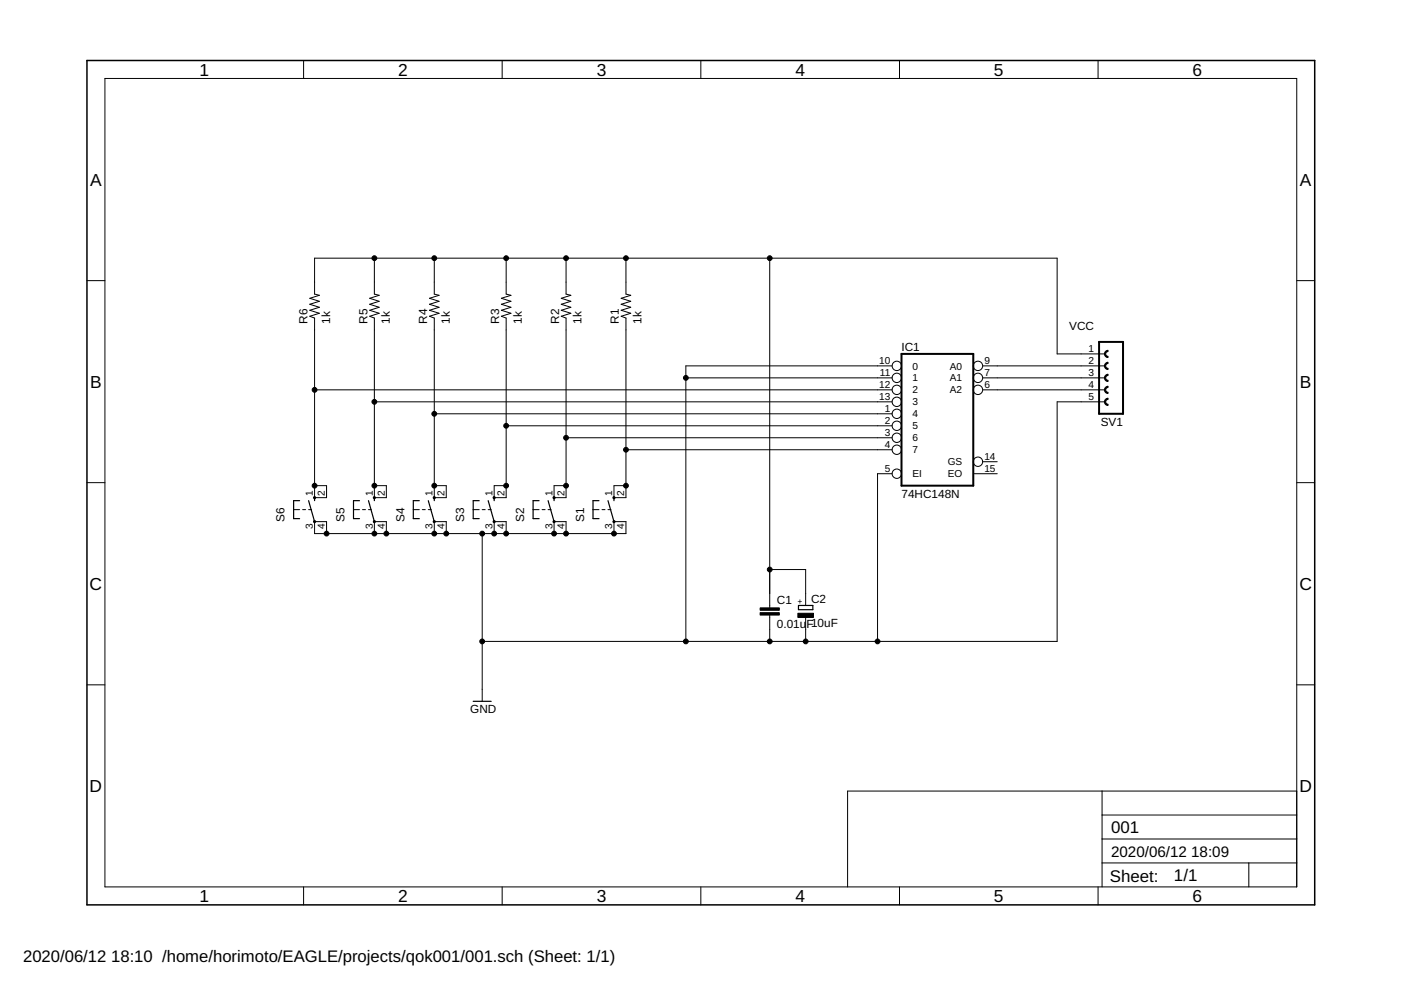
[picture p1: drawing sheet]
<svg xmlns="http://www.w3.org/2000/svg" width="297mm" height="210mm" viewBox="0 0 297 210" stroke-linecap="round" stroke-linejoin="round" font-family="sans-serif">
<g fill="none" stroke="#000" stroke-width=".21">
<path d="M22.2 16.6h252.7v171.4h-252.7zM64.4 12.8v3.8M106.5 12.8v3.8M148.6 12.8v3.8M190.7 12.8v3.8M232.8 12.8v3.8M18.4 59.5h3.8M79.4 54.7v7.7l1 .2-2 .6 2 .7-2 .6 2 .7-2 .6 2 .6-2 .7 1 .3v38.1h2.5v-2.5h-2.5M92.1 54.7v7.7l1 .2-2 .6 2 .7-2 .6 2 .7-2 .6 2 .6-2 .7 1 .3v38.1h2.5v-2.5h-2.5M107.3 54.7v7.7l1 .2-2 .6 2 .7-2 .6 2 .7-2 .6 2 .6-2 .7 1 .3v38.1h-2.5v-2.5h2.5M120 54.7v7.7l1 .2-2 .6 2 .7-2 .6 2 .7-2 .6 2 .6-2 .7 1 .3v38.1h-2.5v-2.5h2.5M132.7 54.7v7.7l1 .2-2 .6 2 .7-2 .6 2 .7-2 .6 2 .6-2 .7 1 .3v38.1h-2.5v-2.5h2.5"/>
<path d="M163.2 54.7v74.2M274.9 59.5h3.8M189.1 77.6h-43.7v58.4M208.3 77.6h26M234.3 75h-10.2v-20.3h-157.4v7.7l1 .2-2 .6 2 .7-2 .6 2 .7-2 .6 2 .6-2 .7 1 .3v38.1h2.5v-2.5h-2.5M66.7 82.7h122.4M79.4 85.2h109.7M92.1 87.7h97M107.3 90.3h81.8M120 92.8h69.1M132.7 95.4h56.4M145.4 80.1h43.7"/>
<path d="M208.3 82.7h26M208.3 80.1h26M208.3 97.9h3.1M234.3 85.2h-10.2v50.8h-121.9M18.4 102.3h3.8M62.3 108.1h1.2M64.2 108.1h.6M65.4 108.1h.7M69.2 113.1v-2.5h-2.5v2.5h66v-2.5h-2.5v2.5M75 108.1h1.2M76.9 108.1h.6M78.1 108.1h.6"/>
<path d="M79.4 113.1v-2.5h2.5v2.5M87.6 108.1h1.3M89.5 108.1h.7M90.8 108.1h.6M92.1 113.1v-2.5h2.5v2.5M100.3 108.1h1.3M102.2 113.1v35.6M102.2 108.1h.7M103.5 108.1h.6M104.8 113.1v-2.5h2.5v2.5M113 108.1h1.3M114.9 108.1h.7"/>
<path d="M116.2 108.1h.6M117.5 113.1v-2.5h2.5v2.5M125.7 108.1h1.3M127.6 108.1h.7M128.9 108.1h.6M189.1 100.4h-3v35.6M206.4 100.4h5M274.9 102.3h3.8M163.2 130.4v5.6M163.2 120.8h7.6v7.6M170.8 130.9v5.1M18.4 145.2h3.8"/>
<path d="M274.9 145.2h3.8M233.7 167.7v20.3M233.7 177.9h41.2M233.7 172.8h41.2M274.9 167.7h-95.2v20.3M64.4 188v3.9M106.5 188v3.9M148.6 188v3.9M190.7 188v3.9M232.8 188v3.9M233.7 183h41.2M264.8 183v5"/>
<circle cx="190.1" cy="77.6" r=".99"/>
<circle cx="207.3" cy="77.6" r=".99"/>
<circle cx="190.1" cy="87.7" r=".99"/>
<circle cx="190.1" cy="92.8" r=".99"/>
<circle cx="190.1" cy="90.3" r=".99"/>
<circle cx="190.1" cy="95.4" r=".99"/>
<circle cx="190.1" cy="85.2" r=".99"/>
<circle cx="190.1" cy="80.1" r=".99"/>
<circle cx="190.1" cy="82.7" r=".99"/>
<circle cx="207.3" cy="97.9" r=".99"/>
<circle cx="207.3" cy="82.7" r=".99"/>
<circle cx="207.3" cy="80.1" r=".99"/>
<circle cx="190.1" cy="100.4" r=".99"/>
</g>
<path d="M18.4 12.8h260.3v179.1h-260.3z" fill="none" stroke="#000" stroke-width=".32"/>
<g fill="none" stroke="#000" stroke-width=".25">
<path d="M63.5 106.2h-1.2v3.8h1.2M65.4 106.2l1.3 4.4M66.7 105.5v.7M76.2 106.2h-1.2v3.8h1.2M78.1 106.2l1.3 4.4M79.4 105.5v.7M88.9 106.2h-1.3v3.8h1.3M90.8 106.2l1.3 4.4M92.1 105.5v.7M101.6 106.2h-1.3v3.8h1.3M103.5 106.2l1.3 4.4M104.8 105.5v.7"/>
<path d="M114.3 106.2h-1.3v3.8h1.3M116.2 106.2l1.3 4.4M117.5 105.5v.7M127 106.2h-1.3v3.8h1.3M128.9 106.2l1.3 4.4M130.2 105.5v.7M169.3 128.4h3v.9h-3zM100.3 148.7h3.8"/>
</g>
<g fill="none" stroke="#000" stroke-width=".42">
<path d="M191.1 75h15.3v28h-15.3zM233 72.5h5.1v15.2h-5.1z"/>
<circle cx="66.7" cy="105.5" r=".13"/>
<circle cx="66.7" cy="110.6" r=".13"/>
<circle cx="79.4" cy="110.6" r=".13"/>
<circle cx="79.4" cy="105.5" r=".13"/>
<circle cx="92.1" cy="110.6" r=".13"/>
<circle cx="92.1" cy="105.5" r=".13"/>
<circle cx="104.8" cy="105.5" r=".13"/>
<circle cx="104.8" cy="110.6" r=".13"/>
<circle cx="117.5" cy="105.5" r=".13"/>
<circle cx="117.5" cy="110.6" r=".13"/>
<circle cx="130.2" cy="110.6" r=".13"/>
<circle cx="130.2" cy="105.5" r=".13"/>
</g>
<path d="M161.2 129.9h4v.5h-4zM161.2 128.9h4v.5h-4zM169.2 130h3.3v.9h-3.3z" fill="#000" stroke="#000" stroke-width=".21"/>
<g fill="#000" stroke="#000" stroke-width=".21">
<path d="M234.4 79.6l.5-.2v.2a.51 .51 0 0 0-.5 .5 .51 .51 0 0 0 .5 .5v.3a.76 .76 0 0 1-.7-.5 .76 .76 0 0 1 .2-.8z" fill-rule="evenodd"/>
<path d="M234.4 77l.5-.2v.3a.51 .51 0 0 0-.5 .5 .51 .51 0 0 0 .5 .5v.2a.76 .76 0 0 1-.7-.4 .76 .76 0 0 1 .2-.9z" fill-rule="evenodd"/>
<path d="M234.4 74.5l.5-.2v.2a.51 .51 0 0 0-.5 .5 .51 .51 0 0 0 .5 .5v.3a.76 .76 0 0 1-.7-.5 .76 .76 0 0 1 .2-.8z" fill-rule="evenodd"/>
<path d="M234.4 84.7l.5-.3v.3a.51 .51 0 0 0-.5 .5 .51 .51 0 0 0 .5 .5v.3a.76 .76 0 0 1-.7-.5 .76 .76 0 0 1 .2-.8z" fill-rule="evenodd"/>
<path d="M234.4 82.1l.5-.2v.2a.51 .51 0 0 0-.5 .6 .51 .51 0 0 0 .5 .5v.2a.76 .76 0 0 1-.7-.4 .76 .76 0 0 1 .2-.9z" fill-rule="evenodd"/>
<circle cx="79.4" cy="54.7" r=".51"/>
<circle cx="92.1" cy="54.7" r=".51"/>
<circle cx="107.3" cy="54.7" r=".51"/>
<circle cx="120" cy="54.7" r=".51"/>
<circle cx="132.7" cy="54.7" r=".51"/>
<circle cx="163.2" cy="54.7" r=".51"/>
<circle cx="66.7" cy="82.7" r=".51"/>
<circle cx="79.4" cy="85.2" r=".51"/>
<circle cx="92.1" cy="87.7" r=".51"/>
<circle cx="107.3" cy="90.3" r=".51"/>
<circle cx="120" cy="92.8" r=".51"/>
<circle cx="132.7" cy="95.4" r=".51"/>
<circle cx="145.4" cy="80.1" r=".51"/>
<circle cx="66.7" cy="103" r=".51"/>
<circle cx="69.2" cy="113.1" r=".51"/>
<circle cx="79.4" cy="113.1" r=".51"/>
<circle cx="79.4" cy="103" r=".51"/>
<circle cx="81.9" cy="113.1" r=".51"/>
<circle cx="92.1" cy="103" r=".51"/>
<circle cx="92.1" cy="113.1" r=".51"/>
<circle cx="94.6" cy="113.1" r=".51"/>
<circle cx="102.2" cy="113.1" r=".51"/>
<circle cx="104.8" cy="113.1" r=".51"/>
<circle cx="107.3" cy="113.1" r=".51"/>
<circle cx="107.3" cy="103" r=".51"/>
<circle cx="117.5" cy="113.1" r=".51"/>
<circle cx="120" cy="113.1" r=".51"/>
<circle cx="120" cy="103" r=".51"/>
<circle cx="130.2" cy="113.1" r=".51"/>
<circle cx="132.7" cy="103" r=".51"/>
<circle cx="102.2" cy="136" r=".51"/>
<circle cx="145.4" cy="136" r=".51"/>
<circle cx="163.2" cy="136" r=".51"/>
<circle cx="163.2" cy="120.8" r=".51"/>
<circle cx="170.8" cy="136" r=".51"/>
<circle cx="186.1" cy="136" r=".51"/>
</g>
<g font-size="3.7">
<text x="42.3" y="16">1</text>
<text x="84.4" y="16">2</text>
<text x="126.5" y="16">3</text>
<text x="168.6" y="16">4</text>
<text x="210.7" y="16">5</text>
<text x="252.9" y="16">6</text>
<text x="19.1" y="39.4">A</text>
<text x="275.6" y="39.4">A</text>
<text x="19.1" y="82.2">B</text>
<text x="275.6" y="82.2">B</text>
<text x="19" y="125.1">C</text>
<text x="275.5" y="125.1">C</text>
<text x="19" y="167.9">D</text>
<text x="275.5" y="167.9">D</text>
<text x="42.3" y="191.2">1</text>
<text x="84.4" y="191.2">2</text>
<text x="126.5" y="191.2">3</text>
<text x="168.6" y="191.2">4</text>
<text x="210.7" y="191.2">5</text>
<text x="252.9" y="191.2">6</text>
</g>
<g font-size="3.6">
<text x="235.6" y="176.6">001</text>
<text x="235.3" y="186.9">Sheet:</text>
<text x="248.9" y="186.8">1/1</text>
</g>
<g font-size="3.5">
<text x="4.9" y="204">2020/06/12</text>
<text x="23.6" y="204">18:10 /home/horimoto/EAGLE/projects/qok001/001.sch (Sheet: 1/1)</text>
</g>
<g font-size="3.2">
<text x="235.6" y="181.7">2020/06/12</text>
<text x="252.6" y="181.7">18:09</text>
</g>
<g font-size="2.5">
<text x="65.2" y="68.7" transform="rotate(-90 65.2 68.7)">R6</text>
<text x="70" y="68.7" transform="rotate(-90 70 68.7)">1k</text>
<text x="77.9" y="68.7" transform="rotate(-90 77.9 68.7)">R5</text>
<text x="82.7" y="68.7" transform="rotate(-90 82.7 68.7)">1k</text>
<text x="90.6" y="68.7" transform="rotate(-90 90.6 68.7)">R4</text>
<text x="95.4" y="68.7" transform="rotate(-90 95.4 68.7)">1k</text>
<text x="105.8" y="68.7" transform="rotate(-90 105.8 68.7)">R3</text>
<text x="110.6" y="68.7" transform="rotate(-90 110.6 68.7)">1k</text>
<text x="118.5" y="68.7" transform="rotate(-90 118.5 68.7)">R2</text>
<text x="123.3" y="68.7" transform="rotate(-90 123.3 68.7)">1k</text>
<text x="131.2" y="68.7" transform="rotate(-90 131.2 68.7)">R1</text>
<text x="136" y="68.7" transform="rotate(-90 136 68.7)">1k</text>
<text x="226.7" y="70">VCC</text>
<text x="191.1" y="74.4">IC1</text>
<text x="233.4" y="90.3">SV1</text>
<text x="191.1" y="105.5">74HC148N</text>
<text x="60.3" y="110.6" transform="rotate(-90 60.3 110.6)">S6</text>
<text x="73" y="110.6" transform="rotate(-90 73 110.6)">S5</text>
<text x="85.7" y="110.6" transform="rotate(-90 85.7 110.6)">S4</text>
<text x="98.4" y="110.6" transform="rotate(-90 98.4 110.6)">S3</text>
<text x="111.1" y="110.6" transform="rotate(-90 111.1 110.6)">S2</text>
<text x="123.8" y="110.6" transform="rotate(-90 123.8 110.6)">S1</text>
<text x="164.7" y="128">C1</text>
<text x="172" y="127.9">C2</text>
<text x="164.7" y="133.1">0.01u</text>
<text x="171" y="133.1">F10uF</text>
<text x="99.7" y="151.2">GND</text>
</g>
<g font-size="2.1">
<text x="186.4" y="77.2">10</text>
<text x="208.7" y="77.2">9</text>
<text x="230.8" y="74.7">1</text>
<text x="230.8" y="77.2">2</text>
<text x="186.4" y="82.3">12</text>
<text x="186.6" y="79.8">11</text>
<text x="193.5" y="78.3">0</text>
<text x="193.5" y="80.9">1</text>
<text x="193.5" y="83.4">2</text>
<text x="201.4" y="83.4">A2</text>
<text x="201.4" y="80.9">A1</text>
<text x="201.4" y="78.3">A0</text>
<text x="208.7" y="82.3">6</text>
<text x="208.7" y="79.8">7</text>
<text x="230.8" y="79.8">3</text>
<text x="230.8" y="82.3">4</text>
<text x="186.4" y="84.8">13</text>
<text x="187.6" y="87.4">1</text>
<text x="187.6" y="89.9">2</text>
<text x="193.5" y="88.5">4</text>
<text x="193.5" y="86">3</text>
<text x="230.8" y="84.8">5</text>
<text x="187.6" y="92.5">3</text>
<text x="187.6" y="95">4</text>
<text x="193.5" y="91">5</text>
<text x="193.5" y="93.6">6</text>
<text x="187.6" y="100.1">5</text>
<text x="193.5" y="96.1">7</text>
<text x="193.5" y="101.2">EI</text>
<text x="200.9" y="98.7">GS</text>
<text x="200.9" y="101.2">EO</text>
<text x="208.7" y="97.5">14</text>
<text x="208.7" y="100.1">15</text>
<text x="66.3" y="105.2" transform="rotate(-90 66.3 105.2)">1</text>
<text x="68.9" y="105.2" transform="rotate(-90 68.9 105.2)">2</text>
<text x="79" y="105.2" transform="rotate(-90 79 105.2)">1</text>
<text x="81.6" y="105.2" transform="rotate(-90 81.6 105.2)">2</text>
<text x="91.7" y="105.2" transform="rotate(-90 91.7 105.2)">1</text>
<text x="94.3" y="105.2" transform="rotate(-90 94.3 105.2)">2</text>
<text x="104.4" y="105.2" transform="rotate(-90 104.4 105.2)">1</text>
<text x="107" y="105.2" transform="rotate(-90 107 105.2)">2</text>
<text x="117.1" y="105.2" transform="rotate(-90 117.1 105.2)">1</text>
<text x="119.7" y="105.2" transform="rotate(-90 119.7 105.2)">2</text>
<text x="129.8" y="105.2" transform="rotate(-90 129.8 105.2)">1</text>
<text x="132.4" y="105.2" transform="rotate(-90 132.4 105.2)">2</text>
<text x="66.3" y="112.1" transform="rotate(-90 66.3 112.1)">3</text>
<text x="68.9" y="112.1" transform="rotate(-90 68.9 112.1)">4</text>
<text x="79" y="112.1" transform="rotate(-90 79 112.1)">3</text>
<text x="81.6" y="112.1" transform="rotate(-90 81.6 112.1)">4</text>
<text x="91.7" y="112.1" transform="rotate(-90 91.7 112.1)">3</text>
<text x="94.3" y="112.1" transform="rotate(-90 94.3 112.1)">4</text>
<text x="104.4" y="112.1" transform="rotate(-90 104.4 112.1)">3</text>
<text x="107" y="112.1" transform="rotate(-90 107 112.1)">4</text>
<text x="117.1" y="112.1" transform="rotate(-90 117.1 112.1)">3</text>
<text x="119.7" y="112.1" transform="rotate(-90 119.7 112.1)">4</text>
<text x="129.8" y="112.1" transform="rotate(-90 129.8 112.1)">3</text>
<text x="132.4" y="112.1" transform="rotate(-90 132.4 112.1)">4</text>
</g>
<text font-size="1.8" x="170.2" y="128" transform="rotate(-90 170.2 128)">+</text>
</svg>
